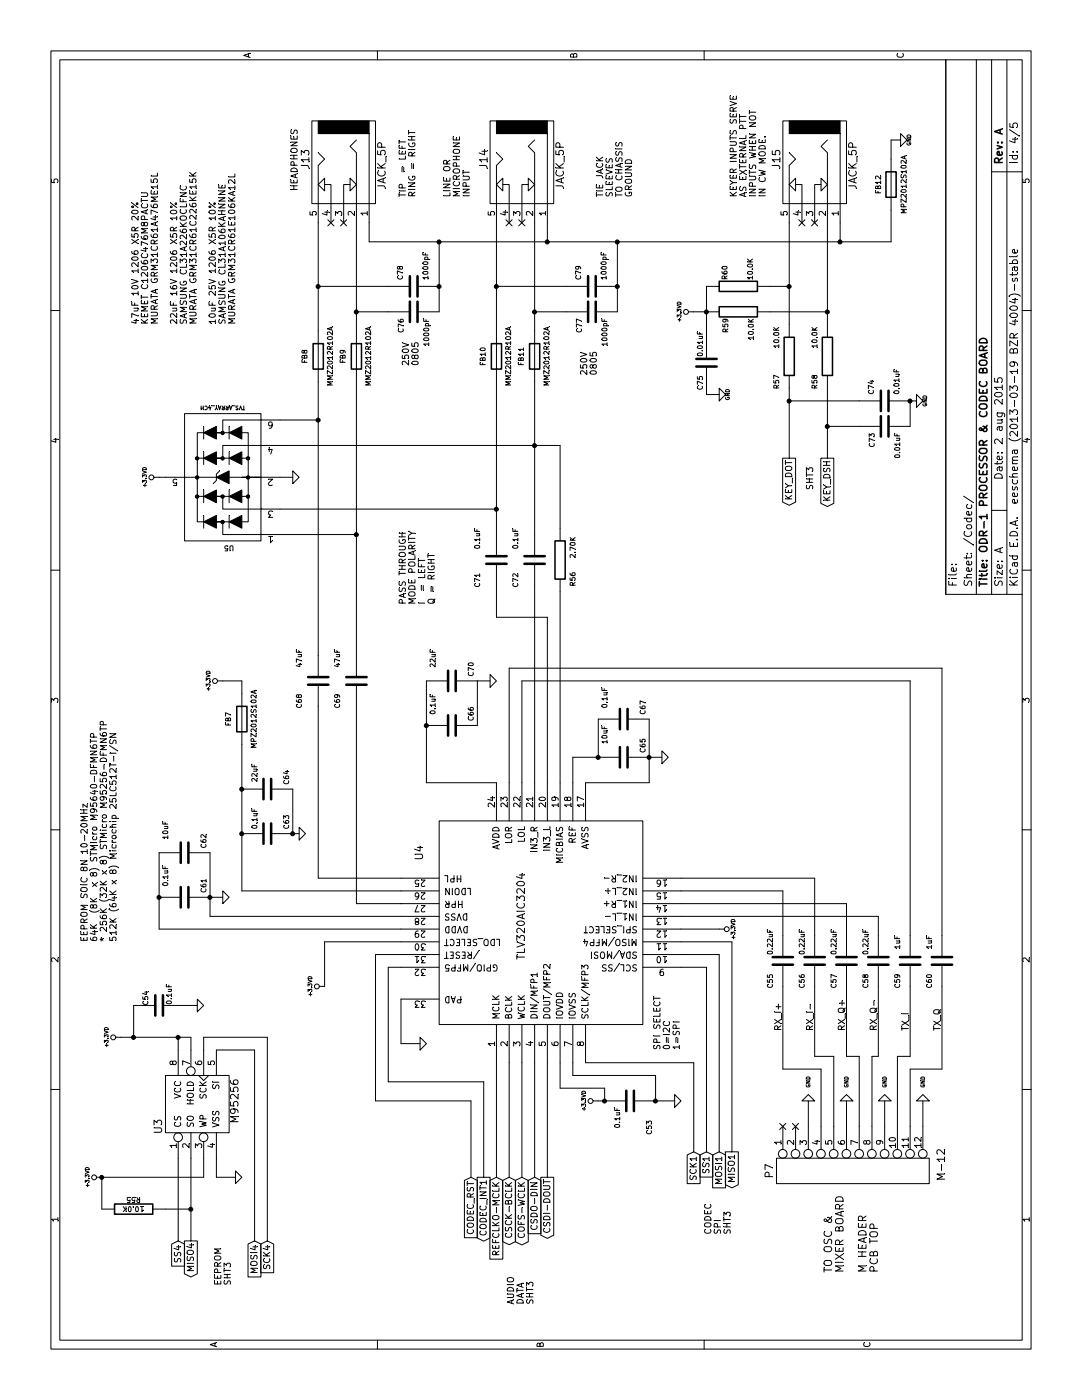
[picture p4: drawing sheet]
EESchema Schematic File Version 2  date 8/2/2015 7:12:12 AM
LIBS:power
LIBS:device
LIBS:transistors
LIBS:conn
LIBS:linear
LIBS:regul
LIBS:74xx
LIBS:cmos4000
LIBS:adc-dac
LIBS:memory
LIBS:xilinx
LIBS:microcontrollers
LIBS:dsp
LIBS:microchip
LIBS:analog_switches
LIBS:motorola
LIBS:texas
LIBS:intel
LIBS:audio
LIBS:interface
LIBS:digital-audio
LIBS:philips
LIBS:display
LIBS:cypress
LIBS:siliconi
LIBS:opto
LIBS:atmel
LIBS:contrib
LIBS:valves
LIBS:Processor Board-cache
EELAYER 27 0
EELAYER END
$Descr A 11000 8500
encoding utf-8
Sheet 4 5
Title "ODR-1 PROCESSOR & CODEC BOARD"
Date "2 aug 2015"
Rev "A"
Comp ""
Comment1 ""
Comment2 ""
Comment3 ""
Comment4 ""
$EndDescr
$Comp
L R R56
U 1 1
P 6600 4400
F 0 "R56" V 6500 4550 40  0000 C CNN
F 1 "2.70K" V 6500 4300 40  0000 C CNN
F 2 "~" V 6530 4400 30  0000 C CNN
F 3 "~" H 6600 4400 30  0000 C CNN
	1    6600 4400
	0    -1   -1   0   
$EndComp
Text GLabel 1750 4100 0    50   BiDi ~ 0
COFS-WCLK
Text GLabel 1750 4200 0    50   Input ~ 0
CSDO-DIN
Text GLabel 1750 4300 0    50   Output ~ 0
CSDI-DOUT
Text GLabel 1750 4000 0    50   BiDi ~ 0
CSCK-BCLK
Wire Wire Line
	5850 2500 8000 2500
Wire Wire Line
	5850 2800 8000 2800
Wire Wire Line
	3900 3150 3900 3150
Wire Wire Line
	3700 5350 3700 5650
Wire Wire Line
	4850 4400 6350 4400
$Comp
L C C72
U 1 1
P 6600 4200
F 0 "C72" V 6750 4300 40  0000 L CNN
F 1 "0.1uF" V 6750 3950 40  0000 L CNN
F 2 "~" H 6638 4050 30  0000 C CNN
F 3 "~" H 6600 4200 60  0000 C CNN
	1    6600 4200
	0    -1   -1   0   
$EndComp
Wire Wire Line
	6800 4200 8000 4200
$Comp
L C C71
U 1 1
P 6600 3900
F 0 "C71" V 6750 4000 40  0000 L CNN
F 1 "0.1uF" V 6750 3650 40  0000 L CNN
F 2 "~" H 6638 3750 30  0000 C CNN
F 3 "~" H 6600 3900 60  0000 C CNN
	1    6600 3900
	0    -1   -1   0   
$EndComp
Wire Wire Line
	6800 3900 8000 3900
Text Notes 2750 5200 0    50   ~ 0
SPI SELECT\n0=I2C\n1=SPI
Wire Wire Line
	2650 4600 2650 5450
$Comp
L C C64
U 1 1
P 4800 2100
F 0 "C64" H 4650 2250 40  0000 L CNN
F 1 "22uF" H 4600 2000 40  0000 L CNN
F 2 "~" H 4838 1950 30  0000 C CNN
F 3 "~" H 4800 2100 60  0000 C CNN
	1    4800 2100
	-1   0    0    1   
$EndComp
$Comp
L C C63
U 1 1
P 4450 2100
F 0 "C63" H 4300 2250 40  0000 L CNN
F 1 "0.1uF" H 4250 2000 40  0000 L CNN
F 2 "~" H 4488 1950 30  0000 C CNN
F 3 "~" H 4450 2100 60  0000 C CNN
	1    4450 2100
	-1   0    0    1   
$EndComp
$Comp
L GND #PWR046
U 1 1
P 4450 2350
F 0 "#PWR046" H 4450 2350 30  0001 C CNN
F 1 "GND" H 4450 2280 30  0001 C CNN
F 2 "~" H 4450 2350 60  0000 C CNN
F 3 "~" H 4450 2350 60  0000 C CNN
	1    4450 2350
	1    0    0    -1  
$EndComp
Wire Wire Line
	4450 2300 4800 2300
$Comp
L BEAD FB7
U 1 1
P 5350 1900
F 0 "FB7" V 5250 1900 40  0000 C CNN
F 1 "MPZ2012S102A" V 5450 1900 40  0000 C CNN
F 2 "~" V 5280 1950 30  0000 C CNN
F 3 "~" H 5350 1950 30  0000 C CNN
	1    5350 1900
	0    1    1    0   
$EndComp
Wire Wire Line
	4000 1900 5150 1900
Wire Wire Line
	4000 3150 4000 1900
$Comp
L +3.3VD #PWR047
U 1 1
P 5650 1750
F 0 "#PWR047" H 5650 1710 30  0001 C CNN
F 1 "+3.3VD" H 5650 1860 30  0000 C CNN
F 2 "~" H 5650 1750 60  0000 C CNN
F 3 "~" H 5650 1750 60  0000 C CNN
	1    5650 1750
	1    0    0    -1  
$EndComp
Wire Wire Line
	5650 1750 5650 1900
Wire Wire Line
	5650 1900 5550 1900
$Comp
L C C62
U 1 1
P 4300 1450
F 0 "C62" H 4150 1600 40  0000 L CNN
F 1 "10uF" H 4050 1300 40  0000 L CNN
F 2 "~" H 4338 1300 30  0000 C CNN
F 3 "~" H 4300 1450 60  0000 C CNN
	1    4300 1450
	-1   0    0    1   
$EndComp
$Comp
L C C61
U 1 1
P 3950 1450
F 0 "C61" H 3800 1600 40  0000 L CNN
F 1 "0.1uF" H 3700 1300 40  0000 L CNN
F 2 "~" H 3988 1300 30  0000 C CNN
F 3 "~" H 3950 1450 60  0000 C CNN
	1    3950 1450
	-1   0    0    1   
$EndComp
$Comp
L GND #PWR048
U 1 1
P 3950 1750
F 0 "#PWR048" H 3950 1750 30  0001 C CNN
F 1 "GND" H 3950 1680 30  0001 C CNN
F 2 "~" H 3950 1750 60  0000 C CNN
F 3 "~" H 3950 1750 60  0000 C CNN
	1    3950 1750
	1    0    0    -1  
$EndComp
Wire Wire Line
	3950 1750 3950 1650
Wire Wire Line
	3800 1650 4300 1650
Wire Wire Line
	3800 3150 3800 1650
Connection ~ 3950 1650
Wire Wire Line
	3700 3150 3700 1250
Wire Wire Line
	3700 1250 4300 1250
Connection ~ 3950 1250
Wire Wire Line
	4450 2300 4450 2350
Connection ~ 4450 1900
Connection ~ 4800 1900
$Comp
L C C70
U 1 1
P 5650 3550
F 0 "C70" H 5500 3700 40  0000 L CNN
F 1 "22uF" H 5400 3400 40  0000 L CNN
F 2 "~" H 5688 3400 30  0000 C CNN
F 3 "~" H 5650 3550 60  0000 C CNN
	1    5650 3550
	-1   0    0    1   
$EndComp
$Comp
L C C66
U 1 1
P 5300 3550
F 0 "C66" H 5150 3700 40  0000 L CNN
F 1 "0.1uF" H 5050 3400 40  0000 L CNN
F 2 "~" H 5338 3400 30  0000 C CNN
F 3 "~" H 5300 3550 60  0000 C CNN
	1    5300 3550
	-1   0    0    1   
$EndComp
$Comp
L GND #PWR049
U 1 1
P 5650 3850
F 0 "#PWR049" H 5650 3850 30  0001 C CNN
F 1 "GND" H 5650 3780 30  0001 C CNN
F 2 "~" H 5650 3850 60  0000 C CNN
F 3 "~" H 5650 3850 60  0000 C CNN
	1    5650 3850
	1    0    0    -1  
$EndComp
$Comp
L C C65
U 1 1
P 5050 4900
F 0 "C65" H 4900 5050 40  0000 L CNN
F 1 "10uF" H 4800 4750 40  0000 L CNN
F 2 "~" H 5088 4750 30  0000 C CNN
F 3 "~" H 5050 4900 60  0000 C CNN
	1    5050 4900
	-1   0    0    1   
$EndComp
Wire Wire Line
	4850 5100 4850 4600
Connection ~ 5050 5100
Wire Wire Line
	5050 4700 5050 4500
Wire Wire Line
	5050 4500 4850 4500
$Comp
L +3.3VD #PWR050
U 1 1
P 3250 2550
F 0 "#PWR050" H 3250 2510 30  0001 C CNN
F 1 "+3.3VD" H 3250 2660 30  0000 C CNN
F 2 "~" H 3250 2550 60  0000 C CNN
F 3 "~" H 3250 2550 60  0000 C CNN
	1    3250 2550
	1    0    0    -1  
$EndComp
Wire Wire Line
	3600 3150 3600 2550
Wire Wire Line
	3600 2550 3250 2550
$Comp
L GND #PWR051
U 1 1
P 2350 5300
F 0 "#PWR051" H 2350 5300 30  0001 C CNN
F 1 "GND" H 2350 5230 30  0001 C CNN
F 2 "~" H 2350 5300 60  0000 C CNN
F 3 "~" H 2350 5300 60  0000 C CNN
	1    2350 5300
	1    0    0    -1  
$EndComp
Wire Wire Line
	2650 4500 2550 4500
Wire Wire Line
	2550 4500 2550 5150
$Comp
L C C53
U 1 1
P 2350 4950
F 0 "C53" H 2500 5100 40  0000 L CNN
F 1 "0.1uF" H 2400 4850 40  0000 L CNN
F 2 "~" H 2388 4800 30  0000 C CNN
F 3 "~" H 2350 4950 60  0000 C CNN
	1    2350 4950
	-1   0    0    1   
$EndComp
Wire Wire Line
	2350 5150 2350 5300
Wire Wire Line
	2550 5150 2350 5150
$Comp
L +3.3VD #PWR052
U 1 1
P 2350 4700
F 0 "#PWR052" H 2350 4660 30  0001 C CNN
F 1 "+3.3VD" H 2350 4810 30  0000 C CNN
F 2 "~" H 2350 4700 60  0000 C CNN
F 3 "~" H 2350 4700 60  0000 C CNN
	1    2350 4700
	1    0    0    -1  
$EndComp
Wire Wire Line
	2350 4700 2350 4750
Wire Wire Line
	2350 4750 2450 4750
Wire Wire Line
	2450 4750 2450 4400
Wire Wire Line
	2450 4400 2650 4400
Connection ~ 2350 4750
Connection ~ 2350 5150
Wire Wire Line
	2650 4200 1750 4200
Wire Wire Line
	2650 4300 1750 4300
Wire Wire Line
	3400 5350 3400 5550
Wire Wire Line
	3400 5550 1950 5550
Wire Wire Line
	3500 5350 3500 5650
Wire Wire Line
	3500 5650 1950 5650
Text GLabel 1750 3900 0    50   Input ~ 0
REFCLKO-MCLK
Wire Wire Line
	3500 3150 3500 2950
Wire Wire Line
	3500 2950 2350 2950
Wire Wire Line
	2350 2950 2350 3700
Wire Wire Line
	2350 3700 1750 3700
Text GLabel 1750 3700 0    50   Input ~ 0
CODEC_RST
$Comp
L +3.3VD #PWR053
U 1 1
P 7250 1250
F 0 "#PWR053" H 7250 1210 30  0001 C CNN
F 1 "+3.3VD" H 7250 1360 30  0000 C CNN
F 2 "~" H 7250 1250 60  0000 C CNN
F 3 "~" H 7250 1250 60  0000 C CNN
	1    7250 1250
	1    0    0    -1  
$EndComp
Wire Wire Line
	7250 1250 7250 1300
$Comp
L GND #PWR054
U 1 1
P 7250 2300
F 0 "#PWR054" H 7250 2300 30  0001 C CNN
F 1 "GND" H 7250 2230 30  0001 C CNN
F 2 "~" H 7250 2300 60  0000 C CNN
F 3 "~" H 7250 2300 60  0000 C CNN
	1    7250 2300
	1    0    0    -1  
$EndComp
Wire Wire Line
	7250 2300 7250 2200
Wire Wire Line
	5650 3850 5650 3750
Wire Wire Line
	5650 3750 5300 3750
Wire Wire Line
	4850 3350 5650 3350
Wire Wire Line
	4850 3350 4850 3900
Connection ~ 5300 3350
Wire Wire Line
	4850 5100 5350 5100
$Comp
L GND #PWR055
U 1 1
P 5050 5200
F 0 "#PWR055" H 5050 5200 30  0001 C CNN
F 1 "GND" H 5050 5130 30  0001 C CNN
F 2 "~" H 5050 5200 60  0000 C CNN
F 3 "~" H 5050 5200 60  0000 C CNN
	1    5050 5200
	1    0    0    -1  
$EndComp
Wire Wire Line
	5050 5100 5050 5200
$Comp
L C C67
U 1 1
P 5350 4900
F 0 "C67" H 5200 5050 40  0000 L CNN
F 1 "0.1uF" H 5100 4750 40  0000 L CNN
F 2 "~" H 5388 4750 30  0000 C CNN
F 3 "~" H 5350 4900 60  0000 C CNN
	1    5350 4900
	-1   0    0    1   
$EndComp
Wire Wire Line
	5350 4700 5050 4700
Connection ~ 5050 4700
Wire Wire Line
	4850 4000 5750 4000
Wire Wire Line
	5750 4000 5750 7400
Wire Wire Line
	4850 4100 5650 4100
Wire Wire Line
	5650 4100 5650 7150
$Comp
L C C60
U 1 1
P 3450 7400
F 0 "C60" V 3550 7500 40  0000 L CNN
F 1 "1uF" V 3550 7200 40  0000 L CNN
F 2 "~" H 3488 7250 30  0000 C CNN
F 3 "~" H 3450 7400 60  0000 C CNN
	1    3450 7400
	0    -1   -1   0   
$EndComp
$Comp
L C C59
U 1 1
P 3450 7150
F 0 "C59" V 3550 7250 40  0000 L CNN
F 1 "1uF" V 3550 6950 40  0000 L CNN
F 2 "~" H 3488 7000 30  0000 C CNN
F 3 "~" H 3450 7150 60  0000 C CNN
	1    3450 7150
	0    -1   -1   0   
$EndComp
Wire Wire Line
	4850 4300 6150 4300
Wire Wire Line
	4850 4200 6400 4200
$Comp
L C C58
U 1 1
P 3450 6900
F 0 "C58" V 3550 7000 40  0000 L CNN
F 1 "0.22uF" V 3550 6650 40  0000 L CNN
F 2 "~" H 3488 6750 30  0000 C CNN
F 3 "~" H 3450 6900 60  0000 C CNN
	1    3450 6900
	0    -1   -1   0   
$EndComp
$Comp
L TLV320AIC3204-1 U4
U 1 1
P 3750 4250
F 0 "U4" H 4300 5200 60  0000 C CNN
F 1 "TLV320AIC3204" H 3800 4400 60  0000 C CNN
F 2 "~" H 3600 3950 60  0000 C CNN
F 3 "~" H 3600 3950 60  0000 C CNN
	1    3750 4250
	1    0    0    -1  
$EndComp
Text GLabel 1750 3800 0    50   Output ~ 0
CODEC_INT1
Wire Wire Line
	2500 3050 2500 3800
Wire Wire Line
	2500 3800 1750 3800
Wire Wire Line
	3600 5350 3600 5750
Wire Wire Line
	3600 5750 1950 5750
$Comp
L C C57
U 1 1
P 3450 6650
F 0 "C57" V 3550 6750 40  0000 L CNN
F 1 "0.22uF" V 3550 6400 40  0000 L CNN
F 2 "~" H 3488 6500 30  0000 C CNN
F 3 "~" H 3450 6650 60  0000 C CNN
	1    3450 6650
	0    -1   -1   0   
$EndComp
$Comp
L C C55
U 1 1
P 3450 6150
F 0 "C55" V 3550 6250 40  0000 L CNN
F 1 "0.22uF" V 3550 5900 40  0000 L CNN
F 2 "~" H 3488 6000 30  0000 C CNN
F 3 "~" H 3450 6150 60  0000 C CNN
	1    3450 6150
	0    -1   -1   0   
$EndComp
$Comp
L C C56
U 1 1
P 3450 6400
F 0 "C56" V 3550 6500 40  0000 L CNN
F 1 "0.22uF" V 3550 6150 40  0000 L CNN
F 2 "~" H 3488 6250 30  0000 C CNN
F 3 "~" H 3450 6400 60  0000 C CNN
	1    3450 6400
	0    -1   -1   0   
$EndComp
Wire Wire Line
	3800 5350 3800 6900
Wire Wire Line
	3800 6900 3650 6900
Wire Wire Line
	3900 5350 3900 6650
Wire Wire Line
	3900 6650 3650 6650
Wire Wire Line
	4000 5350 4000 6150
Wire Wire Line
	4000 6150 3650 6150
Wire Wire Line
	4100 5350 4100 6400
Wire Wire Line
	4100 6400 3650 6400
Wire Wire Line
	2700 6900 3250 6900
Wire Wire Line
	2700 6650 3250 6650
Wire Wire Line
	2600 6150 3250 6150
Wire Wire Line
	2700 6400 3250 6400
Text GLabel 1950 5450 0    50   Input ~ 0
SCK1
Text GLabel 1950 5750 0    50   Output ~ 0
MISO1
Text GLabel 1950 5650 0    50   Input ~ 0
MOSI1
Text GLabel 1950 5550 0    50   Input ~ 0
SS1
Wire Wire Line
	2650 5450 1950 5450
$Comp
L +3.3VD #PWR056
U 1 1
P 3700 5650
F 0 "#PWR056" H 3700 5610 30  0001 C CNN
F 1 "+3.3VD" H 3700 5760 30  0000 C CNN
F 2 "~" H 3700 5650 60  0000 C CNN
F 3 "~" H 3700 5650 60  0000 C CNN
	1    3700 5650
	-1   0    0    1   
$EndComp
Text Notes 750  4050 0    50   ~ 0
AUDIO\nDATA\nSHT3
Text Notes 1300 5600 0    50   ~ 0
CODEC\nSPI\nSHT3
Wire Wire Line
	5650 7150 3650 7150
Wire Wire Line
	5750 7400 3650 7400
Wire Wire Line
	2700 7150 3250 7150
Wire Wire Line
	2600 7400 3250 7400
Text Notes 6250 3200 0    50   ~ 0
PASS THROUGH\nMODE POLARITY\nI  = LEFT\nQ = RIGHT
$Comp
L JACK_STEREO J13
U 1 1
P 9700 2700
F 0 "J13" H 9650 2400 60  0000 C CNN
F 1 "JACK_5P" H 9700 3000 60  0000 C CNN
F 2 "~" H 9700 2700 60  0000 C CNN
F 3 "~" H 9700 2700 60  0000 C CNN
	1    9700 2700
	-1   0    0    1   
$EndComp
$Comp
L JACK_STEREO J14
U 1 1
P 9700 4100
F 0 "J14" H 9650 3800 60  0000 C CNN
F 1 "JACK_5P" H 9700 4400 60  0000 C CNN
F 2 "~" H 9700 4100 60  0000 C CNN
F 3 "~" H 9700 4100 60  0000 C CNN
	1    9700 4100
	-1   0    0    1   
$EndComp
NoConn ~ 9250 2600
NoConn ~ 9250 2700
Text Notes 9450 3200 0    50   ~ 0
TIP  = LEFT\nRING = RIGHT
NoConn ~ 9250 4000
NoConn ~ 9250 4100
$Comp
L BEAD FB10
U 1 1
P 8200 3900
F 0 "FB10" V 8100 3900 40  0000 C CNN
F 1 "MMZ2012R102A" V 8300 3900 40  0000 C CNN
F 2 "~" V 8130 3950 30  0000 C CNN
F 3 "~" H 8200 3950 30  0000 C CNN
	1    8200 3900
	0    1    1    0   
$EndComp
$Comp
L BEAD FB11
U 1 1
P 8200 4200
F 0 "FB11" V 8100 4200 40  0000 C CNN
F 1 "MMZ2012R102A" V 8300 4200 40  0000 C CNN
F 2 "~" V 8130 4250 30  0000 C CNN
F 3 "~" H 8200 4250 30  0000 C CNN
	1    8200 4200
	0    1    1    0   
$EndComp
$Comp
L BEAD FB8
U 1 1
P 8200 2500
F 0 "FB8" V 8100 2500 40  0000 C CNN
F 1 "MMZ2012R102A" V 8300 2500 40  0000 C CNN
F 2 "~" V 8130 2550 30  0000 C CNN
F 3 "~" H 8200 2550 30  0000 C CNN
	1    8200 2500
	0    1    1    0   
$EndComp
$Comp
L BEAD FB9
U 1 1
P 8200 2800
F 0 "FB9" V 8100 2800 40  0000 C CNN
F 1 "MMZ2012R102A" V 8300 2800 40  0000 C CNN
F 2 "~" V 8130 2850 30  0000 C CNN
F 3 "~" H 8200 2850 30  0000 C CNN
	1    8200 2800
	0    1    1    0   
$EndComp
$Comp
L C C78
U 1 1
P 8750 3250
F 0 "C78" H 8800 3350 40  0000 L CNN
F 1 "1000pF" H 8800 3150 40  0000 L CNN
F 2 "~" H 8788 3100 30  0000 C CNN
F 3 "~" H 8750 3250 60  0000 C CNN
	1    8750 3250
	1    0    0    -1  
$EndComp
$Comp
L C C76
U 1 1
P 8550 3250
F 0 "C76" H 8600 3150 40  0000 L CNN
F 1 "1000pF" H 8600 3350 40  0000 L CNN
F 2 "~" H 8588 3100 30  0000 C CNN
F 3 "~" H 8550 3250 60  0000 C CNN
	1    8550 3250
	-1   0    0    1   
$EndComp
Wire Wire Line
	8550 3450 9100 3450
Connection ~ 8750 3450
Wire Wire Line
	8400 2800 9250 2800
Wire Wire Line
	8400 2500 9250 2500
Wire Wire Line
	8550 2800 8550 3050
Connection ~ 8550 2800
Wire Wire Line
	8750 2500 8750 3050
Connection ~ 8750 2500
$Comp
L C C79
U 1 1
P 8750 4650
F 0 "C79" H 8800 4750 40  0000 L CNN
F 1 "1000pF" H 8800 4550 40  0000 L CNN
F 2 "~" H 8788 4500 30  0000 C CNN
F 3 "~" H 8750 4650 60  0000 C CNN
	1    8750 4650
	1    0    0    -1  
$EndComp
$Comp
L C C77
U 1 1
P 8550 4650
F 0 "C77" H 8600 4550 40  0000 L CNN
F 1 "1000pF" H 8600 4750 40  0000 L CNN
F 2 "~" H 8588 4500 30  0000 C CNN
F 3 "~" H 8550 4650 60  0000 C CNN
	1    8550 4650
	-1   0    0    1   
$EndComp
Wire Wire Line
	8400 3900 9250 3900
Wire Wire Line
	8400 4200 9250 4200
Wire Wire Line
	8550 4200 8550 4450
Connection ~ 8550 4200
Wire Wire Line
	8750 3900 8750 4450
Connection ~ 8750 3900
Text Notes 8125 3225 0    50   ~ 0
250V\n0805
Text Notes 8050 4625 0    50   ~ 0
250V\n0805
Wire Wire Line
	9100 2900 9250 2900
Wire Wire Line
	9100 4300 9250 4300
Connection ~ 9100 3450
Connection ~ 9100 4300
$Comp
L JACK_STEREO J15
U 1 1
P 9700 6400
F 0 "J15" H 9650 6100 60  0000 C CNN
F 1 "JACK_5P" H 9700 6700 60  0000 C CNN
F 2 "~" H 9700 6400 60  0000 C CNN
F 3 "~" H 9700 6400 60  0000 C CNN
	1    9700 6400
	-1   0    0    1   
$EndComp
NoConn ~ 9250 6300
NoConn ~ 9250 6400
$Comp
L C C74
U 1 1
P 7850 6950
F 0 "C74" H 7900 7050 40  0000 L CNN
F 1 "0.01uF" H 7900 6850 40  0000 L CNN
F 2 "~" H 7888 6800 30  0000 C CNN
F 3 "~" H 7850 6950 60  0000 C CNN
	1    7850 6950
	1    0    0    -1  
$EndComp
$Comp
L C C73
U 1 1
P 7650 6950
F 0 "C73" H 7700 6850 40  0000 L CNN
F 1 "0.01uF" H 7700 7050 40  0000 L CNN
F 2 "~" H 7688 6800 30  0000 C CNN
F 3 "~" H 7650 6950 60  0000 C CNN
	1    7650 6950
	-1   0    0    1   
$EndComp
Connection ~ 8550 6500
Connection ~ 8750 6200
Wire Wire Line
	9100 6600 9250 6600
Connection ~ 9100 6600
Connection ~ 9100 4850
$Comp
L BEAD FB12
U 1 1
P 9550 7000
F 0 "FB12" V 9650 7000 40  0000 C CNN
F 1 "MPZ2012S102A" V 9450 7000 40  0000 C CNN
F 2 "~" V 9480 7050 30  0000 C CNN
F 3 "~" H 9550 7050 30  0000 C CNN
	1    9550 7000
	0    -1   -1   0   
$EndComp
$Comp
L GND #PWR057
U 1 1
P 9900 7075
F 0 "#PWR057" H 9900 7075 30  0001 C CNN
F 1 "GND" H 9900 7005 30  0000 C CNN
F 2 "" H 9900 7075 60  0000 C CNN
F 3 "" H 9900 7075 60  0000 C CNN
	1    9900 7075
	1    0    0    -1  
$EndComp
Wire Wire Line
	9900 7000 9900 7075
Text GLabel 7400 6200 0    50   Output ~ 0
KEY_DOT
Text GLabel 7400 6500 0    50   Output ~ 0
KEY_DSH
Wire Wire Line
	7400 6200 7950 6200
Text Notes 9450 4750 0    50   ~ 0
TIE JACK\nSLEEVES\nTO CHASSIS\nGROUND
Text Notes 7150 6400 0    50   ~ 0
SHT3
Wire Wire Line
	9100 4850 8550 4850
Connection ~ 8750 4850
Wire Wire Line
	7650 6750 7650 6500
Connection ~ 7650 6500
Wire Wire Line
	7850 6200 7850 6750
Connection ~ 7850 6200
$Comp
L GND #PWR058
U 1 1
P 7850 7200
F 0 "#PWR058" H 7850 7200 30  0001 C CNN
F 1 "GND" H 7850 7130 30  0000 C CNN
F 2 "" H 7850 7200 60  0000 C CNN
F 3 "" H 7850 7200 60  0000 C CNN
	1    7850 7200
	1    0    0    -1  
$EndComp
Wire Wire Line
	7650 7150 7850 7150
Wire Wire Line
	7850 7150 7850 7200
Connection ~ 7850 7150
Wire Wire Line
	9750 7000 9900 7000
$Comp
L R R57
U 1 1
P 8200 6200
F 0 "R57" V 8300 6400 40  0000 C CNN
F 1 "10.0K" V 8300 6050 40  0000 C CNN
F 2 "~" V 8130 6200 30  0000 C CNN
F 3 "~" H 8200 6200 30  0000 C CNN
	1    8200 6200
	0    -1   -1   0   
$EndComp
$Comp
L R R58
U 1 1
P 8200 6500
F 0 "R58" V 8300 6700 40  0000 C CNN
F 1 "10.0K" V 8300 6350 40  0000 C CNN
F 2 "~" V 8130 6500 30  0000 C CNN
F 3 "~" H 8200 6500 30  0000 C CNN
	1    8200 6500
	0    -1   -1   0   
$EndComp
Wire Wire Line
	8450 6200 9250 6200
Wire Wire Line
	8450 6500 9250 6500
Wire Wire Line
	7400 6500 7950 6500
$Comp
L R R60
U 1 1
P 8750 5800
F 0 "R60" H 8800 5900 40  0000 L CNN
F 1 "10.0K" H 8800 5700 40  0000 L CNN
F 2 "~" V 8680 5800 30  0000 C CNN
F 3 "~" H 8750 5800 30  0000 C CNN
	1    8750 5800
	1    0    0    -1  
$EndComp
$Comp
L R R59
U 1 1
P 8550 5800
F 0 "R59" H 8600 5700 40  0000 L CNN
F 1 "10.0K" H 8600 5900 40  0000 L CNN
F 2 "~" V 8480 5800 30  0000 C CNN
F 3 "~" H 8550 5800 30  0000 C CNN
	1    8550 5800
	-1   0    0    1   
$EndComp
$Comp
L +3.3VD #PWR059
U 1 1
P 8550 5450
F 0 "#PWR059" H 8550 5410 30  0001 C CNN
F 1 "+3.3VD" H 8550 5560 30  0000 C CNN
F 2 "" H 8550 5450 60  0000 C CNN
F 3 "" H 8550 5450 60  0000 C CNN
	1    8550 5450
	1    0    0    -1  
$EndComp
Wire Wire Line
	9100 2900 9100 7000
Wire Wire Line
	9100 7000 9350 7000
Wire Wire Line
	4100 2500 4100 3150
Wire Wire Line
	4100 2500 5450 2500
Wire Wire Line
	3900 3150 3900 2800
Wire Wire Line
	3900 2800 5450 2800
Wire Wire Line
	6150 4300 6150 3900
Wire Wire Line
	6150 3900 6400 3900
Text Notes 9450 5800 0    50   ~ 0
KEYER INPUTS SERVE\nAS EXTERNAL PTT\nINPUTS WHEN NOT\nIN CW MODE.
Wire Wire Line
	8550 6050 8550 6500
Wire Wire Line
	8750 6050 8750 6200
Wire Wire Line
	8350 5550 8750 5550
Wire Wire Line
	8550 5550 8550 5450
$Comp
L C C75
U 1 1
P 8150 5550
F 0 "C75" V 8200 5650 40  0000 L CNN
F 1 "0.01uF" V 8200 5300 40  0000 L CNN
F 2 "~" H 8188 5400 30  0000 C CNN
F 3 "~" H 8150 5550 60  0000 C CNN
	1    8150 5550
	0    -1   -1   0   
$EndComp
$Comp
L GND #PWR060
U 1 1
P 7900 5650
F 0 "#PWR060" H 7900 5650 30  0001 C CNN
F 1 "GND" H 7900 5580 30  0000 C CNN
F 2 "" H 7900 5650 60  0000 C CNN
F 3 "" H 7900 5650 60  0000 C CNN
	1    7900 5650
	1    0    0    -1  
$EndComp
Connection ~ 8550 5550
Wire Wire Line
	7950 5550 7900 5550
Wire Wire Line
	7900 5550 7900 5650
$Comp
L CONN_12 P7
U 1 1
P 1800 6700
F 0 "P7" H 1800 7350 60  0000 C CNN
F 1 "M-12" H 1750 6000 60  0000 C CNN
F 2 "~" H 1800 6700 60  0000 C CNN
F 3 "~" H 1800 6700 60  0000 C CNN
	1    1800 6700
	-1   0    0    -1  
$EndComp
Text Notes 1000 6550 0    60   ~ 0
TO OSC &\nMIXER BOARD\n\nM HEADER\nPCB TOP
$Comp
L GND #PWR061
U 1 1
P 2350 6350
F 0 "#PWR061" H 2350 6350 30  0001 C CNN
F 1 "GND" V 2350 6200 30  0000 C CNN
F 2 "" H 2350 6350 60  0000 C CNN
F 3 "" H 2350 6350 60  0000 C CNN
	1    2350 6350
	0    -1   -1   0   
$EndComp
$Comp
L GND #PWR062
U 1 1
P 2350 6650
F 0 "#PWR062" H 2350 6650 30  0001 C CNN
F 1 "GND" V 2350 6500 30  0000 C CNN
F 2 "" H 2350 6650 60  0000 C CNN
F 3 "" H 2350 6650 60  0000 C CNN
	1    2350 6650
	0    -1   -1   0   
$EndComp
$Comp
L GND #PWR063
U 1 1
P 2350 6950
F 0 "#PWR063" H 2350 6950 30  0001 C CNN
F 1 "GND" V 2350 6800 30  0000 C CNN
F 2 "" H 2350 6950 60  0000 C CNN
F 3 "" H 2350 6950 60  0000 C CNN
	1    2350 6950
	0    -1   -1   0   
$EndComp
$Comp
L GND #PWR064
U 1 1
P 2350 7250
F 0 "#PWR064" H 2350 7250 30  0001 C CNN
F 1 "GND" V 2350 7100 30  0000 C CNN
F 2 "" H 2350 7250 60  0000 C CNN
F 3 "" H 2350 7250 60  0000 C CNN
	1    2350 7250
	0    -1   -1   0   
$EndComp
Wire Wire Line
	2350 6350 2150 6350
Wire Wire Line
	2150 6450 2600 6450
Wire Wire Line
	2150 6550 2700 6550
Wire Wire Line
	2350 6650 2150 6650
Wire Wire Line
	2150 6750 2700 6750
Wire Wire Line
	2150 6850 2700 6850
Wire Wire Line
	2350 6950 2150 6950
Wire Wire Line
	2150 7050 2700 7050
Wire Wire Line
	2150 7150 2600 7150
Wire Wire Line
	2350 7250 2150 7250
NoConn ~ 2150 6150
NoConn ~ 2150 6250
Wire Wire Line
	2600 7150 2600 7400
Wire Wire Line
	2700 7050 2700 7150
Wire Wire Line
	2700 6850 2700 6900
Wire Wire Line
	2700 6750 2700 6650
Wire Wire Line
	2700 6550 2700 6400
Wire Wire Line
	2600 6450 2600 6150
Text Label 2900 6150 0    50   ~ 0
RX_I+
Text Label 2900 6400 0    50   ~ 0
RX_I-
Text Label 2900 6650 0    50   ~ 0
RX_Q+
Text Label 2900 6900 0    50   ~ 0
RX_Q-
Text Label 2900 7150 0    50   ~ 0
TX_I
Text Label 2900 7400 0    50   ~ 0
TX_Q
$Comp
L 25LC512 U3
U 1 1
P 2350 1550
F 0 "U3" H 2150 1850 60  0000 C CNN
F 1 "M95256" H 2350 1250 60  0000 C CNN
F 2 "" H 2300 1400 60  0000 C CNN
F 3 "" H 2300 1400 60  0000 C CNN
	1    2350 1550
	1    0    0    -1  
$EndComp
Text GLabel 1250 1400 0    50   Input ~ 0
SS4
Text GLabel 1250 2000 0    50   Input ~ 0
MOSI4
Wire Wire Line
	2750 1700 2750 2000
Wire Wire Line
	2750 2000 1250 2000
Wire Wire Line
	1900 1400 1250 1400
Text GLabel 1250 1500 0    50   Output ~ 0
MISO4
Wire Wire Line
	1250 1500 1900 1500
Text GLabel 1250 2100 0    50   Input ~ 0
SCK4
Wire Wire Line
	1250 2100 2850 2100
Wire Wire Line
	2850 2100 2850 1600
Wire Wire Line
	2850 1600 2750 1600
Wire Wire Line
	1750 1600 1900 1600
Wire Wire Line
	1750 800  1750 1600
Wire Wire Line
	2850 1500 2750 1500
Wire Wire Line
	2850 950  2850 1500
Wire Wire Line
	2750 1400 2850 1400
Connection ~ 2850 1400
$Comp
L C C54
U 1 1
P 3100 1250
F 0 "C54" H 3100 1350 40  0000 L CNN
F 1 "0.1uF" H 3106 1165 40  0000 L CNN
F 2 "~" H 3138 1100 30  0000 C CNN
F 3 "~" H 3100 1250 60  0000 C CNN
	1    3100 1250
	1    0    0    -1  
$EndComp
$Comp
L GND #PWR065
U 1 1
P 1750 1850
F 0 "#PWR065" H 1750 1850 30  0001 C CNN
F 1 "GND" H 1750 1780 30  0001 C CNN
F 2 "~" H 1750 1850 60  0000 C CNN
F 3 "~" H 1750 1850 60  0000 C CNN
	1    1750 1850
	1    0    0    -1  
$EndComp
$Comp
L GND #PWR066
U 1 1
P 3100 1550
F 0 "#PWR066" H 3100 1550 30  0001 C CNN
F 1 "GND" H 3100 1480 30  0001 C CNN
F 2 "~" H 3100 1550 60  0000 C CNN
F 3 "~" H 3100 1550 60  0000 C CNN
	1    3100 1550
	1    0    0    -1  
$EndComp
Wire Wire Line
	3100 1450 3100 1550
Wire Wire Line
	3100 1050 2850 1050
Connection ~ 2850 1050
Wire Wire Line
	1750 1700 1750 1850
Wire Wire Line
	1750 1700 1900 1700
$Comp
L +3.3VD #PWR067
U 1 1
P 2850 950
F 0 "#PWR067" H 2850 910 30  0001 C CNN
F 1 "+3.3VD" H 2850 1060 30  0000 C CNN
F 2 "~" H 2850 950 60  0000 C CNN
F 3 "~" H 2850 950 60  0000 C CNN
	1    2850 950 
	1    0    0    -1  
$EndComp
$Comp
L +3.3VD #PWR068
U 1 1
P 1750 800
F 0 "#PWR068" H 1750 760 30  0001 C CNN
F 1 "+3.3VD" H 1750 910 30  0000 C CNN
F 2 "~" H 1750 800 60  0000 C CNN
F 3 "~" H 1750 800 60  0000 C CNN
	1    1750 800 
	1    0    0    -1  
$EndComp
$Comp
L R R55
U 1 1
P 1500 1050
F 0 "R55" V 1580 1050 40  0000 C CNN
F 1 "10.0K" V 1507 1051 40  0000 C CNN
F 2 "~" V 1430 1050 30  0000 C CNN
F 3 "~" H 1500 1050 30  0000 C CNN
	1    1500 1050
	1    0    0    -1  
$EndComp
Wire Wire Line
	1500 1300 1500 1500
Connection ~ 1500 1500
Wire Wire Line
	1500 800  1750 800 
Connection ~ 1750 800 
Text Notes 900  1750 0    50   ~ 0
EEPROM\nSHT3
Wire Wire Line
	1750 4100 2650 4100
Wire Wire Line
	1750 4000 2650 4000
Wire Wire Line
	1750 3900 2650 3900
$Comp
L TVS_ARRAY_4CH U5
U 1 1
P 7250 1750
F 0 "U5" H 7200 2300 40  0000 C CNN
F 1 "TVS_ARRAY_4CH" H 7250 1200 30  0000 C CNN
F 2 "~" H 7250 1750 60  0000 C CNN
F 3 "~" H 7250 1750 60  0000 C CNN
	1    7250 1750
	0    -1   -1   0   
$EndComp
Connection ~ 4450 2300
Text Notes 9500 2350 0    50   ~ 0
HEADPHONES
Text Notes 9450 3550 0    50   ~ 0
LINE OR\nMICROPHONE\nINPUT
Text Notes 3600 700  0    50   ~ 0
EEPROM SOIC 8N 10-20MHz\n64K  (8K  x 8) STMicro M95640-DFMN6TP\n* 256K (32K x 8) STMicro M95256-DFMN6TP\n512K (64K x 8) Microchip 25LC512T-I/SN
Wire Wire Line
	3400 3150 3400 3050
Wire Wire Line
	3400 3050 2500 3050
$Comp
L GND #PWR069
U 1 1
P 2800 3300
F 0 "#PWR069" H 2800 3300 30  0001 C CNN
F 1 "GND" H 2800 3230 30  0001 C CNN
F 2 "~" H 2800 3300 60  0000 C CNN
F 3 "~" H 2800 3300 60  0000 C CNN
	1    2800 3300
	1    0    0    -1  
$EndComp
Wire Wire Line
	3150 3150 2800 3150
Wire Wire Line
	2800 3150 2800 3300
$Comp
L C C68
U 1 1
P 5650 2500
F 0 "C68" V 5800 2600 40  0000 L CNN
F 1 "47uF" V 5800 2250 40  0000 L CNN
F 2 "~" H 5688 2350 30  0000 C CNN
F 3 "~" H 5650 2500 60  0000 C CNN
	1    5650 2500
	0    -1   -1   0   
$EndComp
$Comp
L C C69
U 1 1
P 5650 2800
F 0 "C69" V 5800 2900 40  0000 L CNN
F 1 "47uF" V 5800 2550 40  0000 L CNN
F 2 "~" H 5688 2650 30  0000 C CNN
F 3 "~" H 5650 2800 60  0000 C CNN
	1    5650 2800
	0    -1   -1   0   
$EndComp
Text Notes 8450 1100 0    50   ~ 0
47uF 10V 1206 X5R 20%\nKEMET C1206C476M8PACTU\nMURATA GRM31CR61A476ME15L\n\n22uF 16V 1206 X5R 10%\nSAMSUNG CL31A226KOCLFNC\nMURATA GRM31CR61C226KE15K\n\n10uF 25V 1206 X5R 10%\nSAMSUNG CL31A106KAHNNNE\nMURATA GRM31CR61E106KA12L
Wire Wire Line
	6800 2200 6800 2800
Connection ~ 6800 2800
Wire Wire Line
	7500 4400 7500 2200
Connection ~ 7500 4200
Wire Wire Line
	7700 2200 7700 2500
Connection ~ 7700 2500
Wire Wire Line
	6850 4400 7500 4400
Wire Wire Line
	7000 2200 7000 3900
Connection ~ 7000 3900
$EndSCHEMATC
